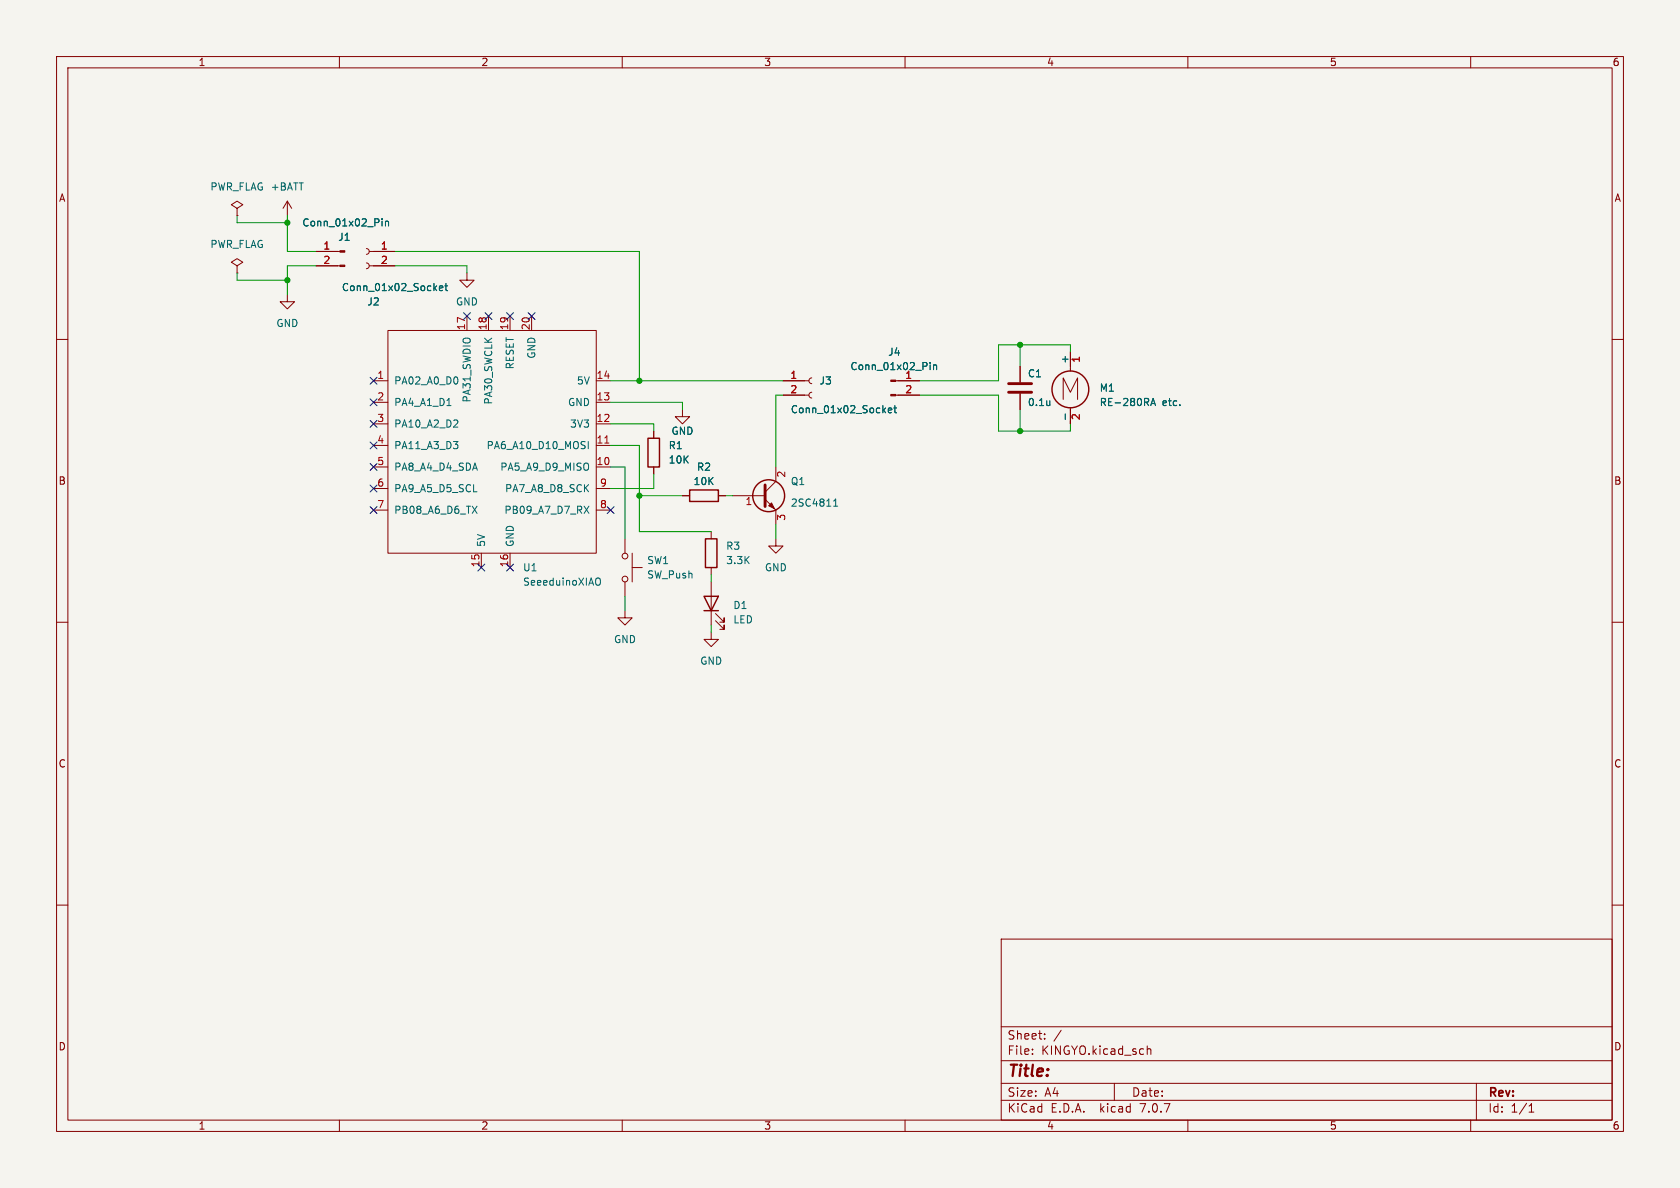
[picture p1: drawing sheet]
<svg xmlns="http://www.w3.org/2000/svg" width="297mm" height="210mm" viewBox="0 0 297 210" stroke-linecap="round" stroke-linejoin="round" font-family="sans-serif">
<path d="M0 0h297v210h-297z" fill="#f5f4ef" stroke="#f5f4ef" stroke-width=".18"/>
<g fill="none" stroke="#840000" stroke-width=".18">
<path d="M10 10h277v190h-277zM12 12h273v186h-273zM60 10v2M110 10v2M160 10v2M210 10v2M260 10v2M41.9 36.8l1-.6-1-.6-1 .6 1 .6v1.3M41.9 38.1h.1M50.8 35.6l-.8 1.2M50.8 35.6v2.5M50.8 35.6l.8 1.2"/>
<path d="M10 60h2M41.9 47l1-.6-1-.7-1 .7 1 .6v1.3M41.9 48.3h.1M50.8 52.1v1.2h1.3l-1.3 1.3-1.3-1.3h1.3M55.9 47h4.2M55.9 44.5h4.2M64.8 46.5l.3 .1 .2 .4-.2 .4-.3 .1M64.8 43.9l.3 .2 .2 .4-.2 .3-.3 .2M65.3 47h4.5M65.3 44.5h4.5M68.6 58.4h36.8v39.4h-36.8zM82.5 48.3v1.2h1.3l-1.3 1.3-1.2-1.3h1.2"/>
<path d="M82.5 55.9v2.5M86.4 55.9v2.5M90.2 55.9v2.5M94 55.9v2.5M285 60h2M66 67.3h2.6M66 78.7h2.6M66 74.9h2.6M66 71.1h2.6M105.4 67.3h2.5M105.4 78.7h2.5M105.4 74.9h2.5"/>
<path d="M105.4 71.1h2.5M115.6 76.2v1.3M120.6 72.4v1.3h1.3l-1.3 1.2-1.2-1.2h1.2M138.4 69.9h4.6M138.4 67.3h4.6M143.5 69.3l-.3 .2-.2 .3 .1 .4 .4 .2M143.5 66.8l-.3 .1-.2 .4 .1 .4 .4 .1M158.3 69.9h4.3M158.3 67.3h4.3M180.3 64.8v2.8M180.3 69.6v2.8M188 70.6v-3.8l1.2 2.5 1.3-2.5v3.8"/>
<path d="M189.2 62.2v3.4M189.2 72.1v2.8M66 82.6h2.6M66 86.4h2.6M66 90.2h2.6M85.1 97.8v2.5M90.2 97.8v2.5M105.4 82.6h2.5M105.4 86.4h2.5M105.4 90.2h2.5M110.5 95.3v2.5M111.8 97.8v5.1"/>
<path d="M115.6 82.6v1.2M120.6 87.6h1.3M125.7 94v1.3M127 87.6h1.3M129.5 87.6h5.8M135.3 88.3l1.9 1.9v2.5M137.2 95.3v1.2h1.2l-1.2 1.3-1.3-1.3h1.3M137.2 82.6v2.5l-1.9 1.9M10 110h2M110.5 108v1.2h1.3l-1.3 1.3-1.3-1.3h1.3M110.5 102.9v2.5M111.8 100.3h1.7"/>
<path d="M125.7 111.8v1.2h1.3l-1.3 1.3-1.2-1.3h1.2M125.7 100.3v1.3M125.7 102.9v7.6M126.5 109.7l1.5 1.6v-.8v.8h-.7M126.5 108.5l1.5 1.5v-.8v.8h-.7M285 110h2M10 160h2M285 160h2M177 166h108v32h-108zM60 198v2M110 198v2M160 198v2"/>
<path d="M177 194.5h108M177 191.5h108M177 187.5h108M177 181.5h108M182.5 186.3v.1M182.5 185.5v.1M184.7 183.6v.1M184.7 182.8v.1M187.6 182.1l-1.3 2M197 191.5v3M202.8 184.9v1.5M202.8 185.5l.2-.1 .4 .1 .1 .9"/>
<path d="M210 198v2M260 198v2M261 191.5v6.5M270.3 196.6h.9M270.3 195.5l.4-.4v1.5"/>
<circle cx="110.5" cy="98.3" r=".51"/>
<circle cx="110.5" cy="102.4" r=".51"/>
</g>
<g fill="#840000" stroke="#840000" stroke-width=".18">
<path d="M60.1 46.9h.9v.2h-.9z"/>
<path d="M60.1 44.3h.9v.3h-.9z"/>
<path d="M135.9 89.4l.5-.5 .5 1z"/>
<path d="M157.5 69.7h.8v.3h-.8z"/>
<path d="M157.5 67.2h.8v.2h-.8z"/>
</g>
<g fill="none" stroke="#006464" stroke-width=".18">
<path d="M67.5 38.7v.1M67.5 39.1v.8M68.1 39.1v.8M68.1 39.2l.2-.1 .3 .1 .1 .7M77.7 51l.6-.2-.1-.2-.3-.1-.2 .2v.6h.5M78.6 50.5h.5M78.8 50.1v1.1l.3 .2M79 71.7h.7M80.2 78h.7l-.4 .5M80.8 66.7l.1 .4-.1 .7M80.8 74.3l.1 .2v.3l-.7 .7h.7M80.8 78.6l.1 .2-.1 .5"/>
<path d="M104 78v1.3M157 72.5l.7-.1-.1-.2-.4-.1-.2 .2 .1 .6h.5M158 72.1h.5M158.2 71.7v1.1l.3 .2M164.4 64.1v.1M164.4 64.5v.8M165 64.5v.8M165 64.6l.2-.1 .3 .1 .1 .7M185.6 70.9v.8M185.6 71.6h-.1M188.3 73.2v.9M203.4 71.7l.5-1.3 .4 1.3"/>
<path d="M203.6 71.3h.6M83.5 89.5l.8 1.2M84.3 89.5l-.8 1.2M103.3 89.5l.8 1.2M104.1 89.5l-.8 1.2M147.4 89.5h.7M147.4 88.6l.3-.4v1.3M105.6 102.2a.43 .43 0 0 1 .5 .4v.4a.43 .43 0 0 1-.5 .4"/>
</g>
<g fill="none" stroke="#840000" stroke-width=".25">
<path d="M114.6 77.5h2v5.1h-2zM121.9 86.6h5.1v2h-5.1zM124.7 95.3h2v5h-2zM124.5 105.4h2.5l-1.3 2.6zM124.5 108h2.5"/>
<circle cx="189.2" cy="68.8" r="3.3"/>
<circle cx="135.9" cy="87.6" r="2.82"/>
</g>
<path d="M178.3 69.3h4.1M178.3 67.8h4.1M135.3 85.7v3.8" fill="none" stroke="#840000" stroke-width=".51"/>
<path d="M106.9 78.3h.7" fill="none" stroke="#a90000" stroke-width=".18"/>
<g fill="none" stroke="#009600" stroke-width=".18">
<path d="M41.9 38.1v1.3h8.9M50.8 38.1v6.4h5.1M41.9 48.3v1.2h8.9M55.9 47h-5.1v5.1M69.8 44.5h43.2v22.8M69.8 47h12.7v1.3M107.9 78.7h5.1v15.3h12.7M107.9 74.9h7.7v1.3M107.9 67.3h30.5M107.9 71.1h12.7v1.3M138.4 69.9h-1.2v12.7M162.6 69.9h13.9v6.3h12.7v-1.3"/>
<path d="M180.3 61v3.8M180.3 72.4v3.8M189.2 62.2v-1.2h-12.7v6.3h-13.9M107.9 82.6h2.6v12.7M113 87.6h7.6M115.6 83.8v2.6h-7.7M128.3 87.6h1.2M137.2 92.7v2.6M110.5 105.4v2.6M125.7 101.6v1.3M125.7 110.5v1.3"/>
</g>
<g fill="none" stroke="#000084" stroke-width=".18">
<path d="M81.9 55.3l1.3 1.2M83.2 55.3l-1.3 1.2M85.8 55.3l1.2 1.2M87 55.3l-1.2 1.2M89.6 55.3l1.2 1.2M90.8 55.3l-1.2 1.2M93.4 55.3l1.2 1.2M94.6 55.3l-1.2 1.2M65.4 70.5l1.2 1.2M65.4 78.1l1.2 1.2M65.4 66.7l1.2 1.2M65.4 74.3l1.2 1.2"/>
<path d="M66.6 70.5l-1.2 1.2M66.6 78.1l-1.2 1.2M66.6 66.7l-1.2 1.2M66.6 74.3l-1.2 1.2M65.4 81.9l1.2 1.3M65.4 85.8l1.2 1.2M65.4 89.6l1.2 1.2M66.6 81.9l-1.2 1.3M66.6 85.8l-1.2 1.2M66.6 89.6l-1.2 1.2M84.5 99.7l1.2 1.2M85.7 99.7l-1.2 1.2"/>
<path d="M89.6 99.7l1.2 1.2M90.8 99.7l-1.2 1.2M107.3 89.6l1.3 1.2M108.6 89.6l-1.3 1.2"/>
</g>
<g fill="#009600" stroke="#009600" stroke-width=".18">
<circle cx="50.8" cy="39.4" r=".46"/>
<circle cx="113" cy="87.6" r=".46"/>
<circle cx="50.8" cy="49.5" r=".46"/>
<circle cx="113" cy="67.3" r=".46"/>
<circle cx="180.3" cy="61" r=".46"/>
<circle cx="180.3" cy="76.2" r=".46"/>
</g>
<text font-size="2.8" fill="#840000" x="178" y="190.9">Title:</text>
<g font-size="2.1" fill="#840000">
<text x="178" y="184">Sheet:</text>
<text x="178" y="186.7">File:</text>
<text x="184.1" y="186.7">KINGYO.kicad_sch</text>
<text x="178" y="196.9">KiCad</text>
<text x="178" y="194.1">Size:</text>
<text x="184.7" y="194.1">A4</text>
<text x="185.7" y="196.9">E.D.A.</text>
<text x="194.6" y="196.9">kicad</text>
<text x="200" y="194.1">Date:</text>
<text x="201.8" y="196.9">7.0.7</text>
<text x="263" y="194.3">Rev:</text>
<text x="263" y="196.9">Id:</text>
<text x="267.1" y="196.9">1/1</text>
</g>
<g font-size="1.8" fill="#840000">
<text x="35" y="11.9">1</text>
<text x="85" y="11.9">2</text>
<text x="135" y="11.9">3</text>
<text x="185" y="11.9">4</text>
<text x="235" y="11.9">5</text>
<text x="285" y="11.9">6</text>
<text x="10.3" y="35.9">A</text>
<text x="285.3" y="35.9">A</text>
<text x="10.3" y="85.9">B</text>
<text x="285.3" y="85.9">B</text>
<text x="10.3" y="135.9">C</text>
<text x="285.3" y="135.9">C</text>
<text x="10.3" y="185.9">D</text>
<text x="285.3" y="185.9">D</text>
<text x="35" y="199.9">1</text>
<text x="85" y="199.9">2</text>
<text x="135" y="199.9">3</text>
<text x="185" y="199.9">4</text>
<text x="235" y="199.9">5</text>
<text x="285" y="199.9">6</text>
</g>
<g font-size="1.8" fill="#006464">
<text x="37.1" y="33.9">PWR_FLAG +BATT</text>
<text x="53.3" y="40.2">Conn_01x02_Pin</text>
<text x="37.1" y="44">PWR_FLAG</text>
<text x="59.7" y="42.8">J1</text>
<text x="60.3" y="51.7">Conn_01x02_Socket</text>
<text x="48.8" y="58">GND</text>
<text x="64.8" y="54.2">J2</text>
<text x="80.5" y="54.2">GND</text>
<text x="91" y="65.4" transform="rotate(-90 91 65.4)">RESET</text>
<text x="94.8" y="63.5" transform="rotate(-90 94.8 63.5)">GND</text>
<text x="150.2" y="65.6">Conn_01x02_Pin</text>
<text x="156.9" y="63.1">J4</text>
<text x="189" y="64.4" transform="rotate(-90 189 64.4)">+</text>
<text x="69.6" y="68.2">PA02_A0_D0</text>
<text x="69.6" y="72">PA4_A1_D1</text>
<text x="83.4" y="71.3" transform="rotate(-90 83.4 71.3)">PA31_SWDIO</text>
<text x="87.2" y="71.6" transform="rotate(-90 87.2 71.6)">PA30_SWCLK</text>
<text x="100.3" y="72">GND</text>
<text x="101.9" y="68.2">5V</text>
<text x="144.8" y="68.2">J3</text>
<text x="181.6" y="66.9">C1</text>
<text x="181.6" y="72">0.1u</text>
<text x="194.3" y="69.4">M1</text>
<text x="194.3" y="72">RE-280RA</text>
<text x="205.5" y="72">etc.</text>
<text x="69.6" y="75.8">PA10_A2_D2</text>
<text x="100.7" y="75.8">3V3</text>
<text x="118.6" y="77.1">GND</text>
<text x="139.7" y="73.3">Conn_01x02_Socket</text>
<text x="69.6" y="79.6">PA11_A3_D3</text>
<text x="69.6" y="83.4">PA8_A4_D4_SDA</text>
<text x="85.9" y="79.6">PA6_A10_D10_MOSI</text>
<text x="88.3" y="83.4">PA5_A9_D9_MISO</text>
<text x="118.1" y="79.6">R1</text>
<text x="118.1" y="82.1">10K</text>
<text x="123.1" y="83.4">R2</text>
<text x="69.6" y="87.2">PA9_A5_D5_SCL</text>
<text x="89.2" y="87.2">PA7_A8_D8_SCK</text>
<text x="122.5" y="86">10K</text>
<text x="139.7" y="86">Q1</text>
<text x="139.7" y="89.8">2SC4811</text>
<text x="69.6" y="91">PB08_A6_D6_TX</text>
<text x="89.1" y="91">PB09_A7_D7_RX</text>
<text x="86" y="96.8" transform="rotate(-90 86 96.8)">5V</text>
<text x="91" y="96.8" transform="rotate(-90 91 96.8)">GND</text>
<text x="92.4" y="101.2">U1</text>
<text x="114.3" y="99.9">SW1</text>
<text x="128.3" y="97.4">R3</text>
<text x="128.3" y="99.9">3.3K</text>
<text x="135.1" y="101.2">GND</text>
<text x="92.4" y="103.7">SeeeduinoXIAO</text>
<text x="114.3" y="102.5">SW_Push</text>
<text x="129.5" y="107.9">D1</text>
<text x="108.5" y="113.9">GND</text>
<text x="129.5" y="110.4">LED</text>
<text x="123.7" y="117.7">GND</text>
</g>
<g font-size="1.8" fill="#a90000">
<text x="57.1" y="44.2">1</text>
<text x="57.1" y="46.7">2</text>
<text x="67.2" y="44.2">1</text>
<text x="67.2" y="46.7">2</text>
<text x="82.3" y="58.5" transform="rotate(-90 82.3 58.5)">17</text>
<text x="86.1" y="58.5" transform="rotate(-90 86.1 58.5)">18</text>
<text x="89.9" y="58.5" transform="rotate(-90 89.9 58.5)">19</text>
<text x="93.7" y="58.5" transform="rotate(-90 93.7 58.5)">20</text>
<text x="191.2" y="64.2" transform="rotate(-90 191.2 64.2)">1</text>
<text x="66.6" y="67.1">1</text>
<text x="66.6" y="70.9">2</text>
<text x="105.4" y="70.9">13</text>
<text x="105.4" y="67.1">14</text>
<text x="139.6" y="67.1">1</text>
<text x="139.6" y="69.6">2</text>
<text x="159.9" y="67.1">1</text>
<text x="159.9" y="69.6">2</text>
<text x="66.6" y="74.7">3</text>
<text x="105.4" y="74.7">12</text>
<text x="191.2" y="74.4" transform="rotate(-90 191.2 74.4)">2</text>
<text x="66.6" y="78.5">4</text>
<text x="66.6" y="82.3">5</text>
<text x="105.4" y="82.3">10</text>
<text x="105.4" y="78.5">11</text>
<text x="66.6" y="86.1">6</text>
<text x="66.6" y="89.9">7</text>
<text x="106" y="89.9">8</text>
<text x="106" y="86.1">9</text>
<text x="131.7" y="89.6">1</text>
<text x="139.1" y="84.5" transform="rotate(-90 139.1 84.5)">2</text>
<text x="139.1" y="92.1" transform="rotate(-90 139.1 92.1)">3</text>
<text x="84.8" y="100.4" transform="rotate(-90 84.8 100.4)">15</text>
<text x="89.9" y="100.4" transform="rotate(-90 89.9 100.4)">16</text>
</g>
</svg>
